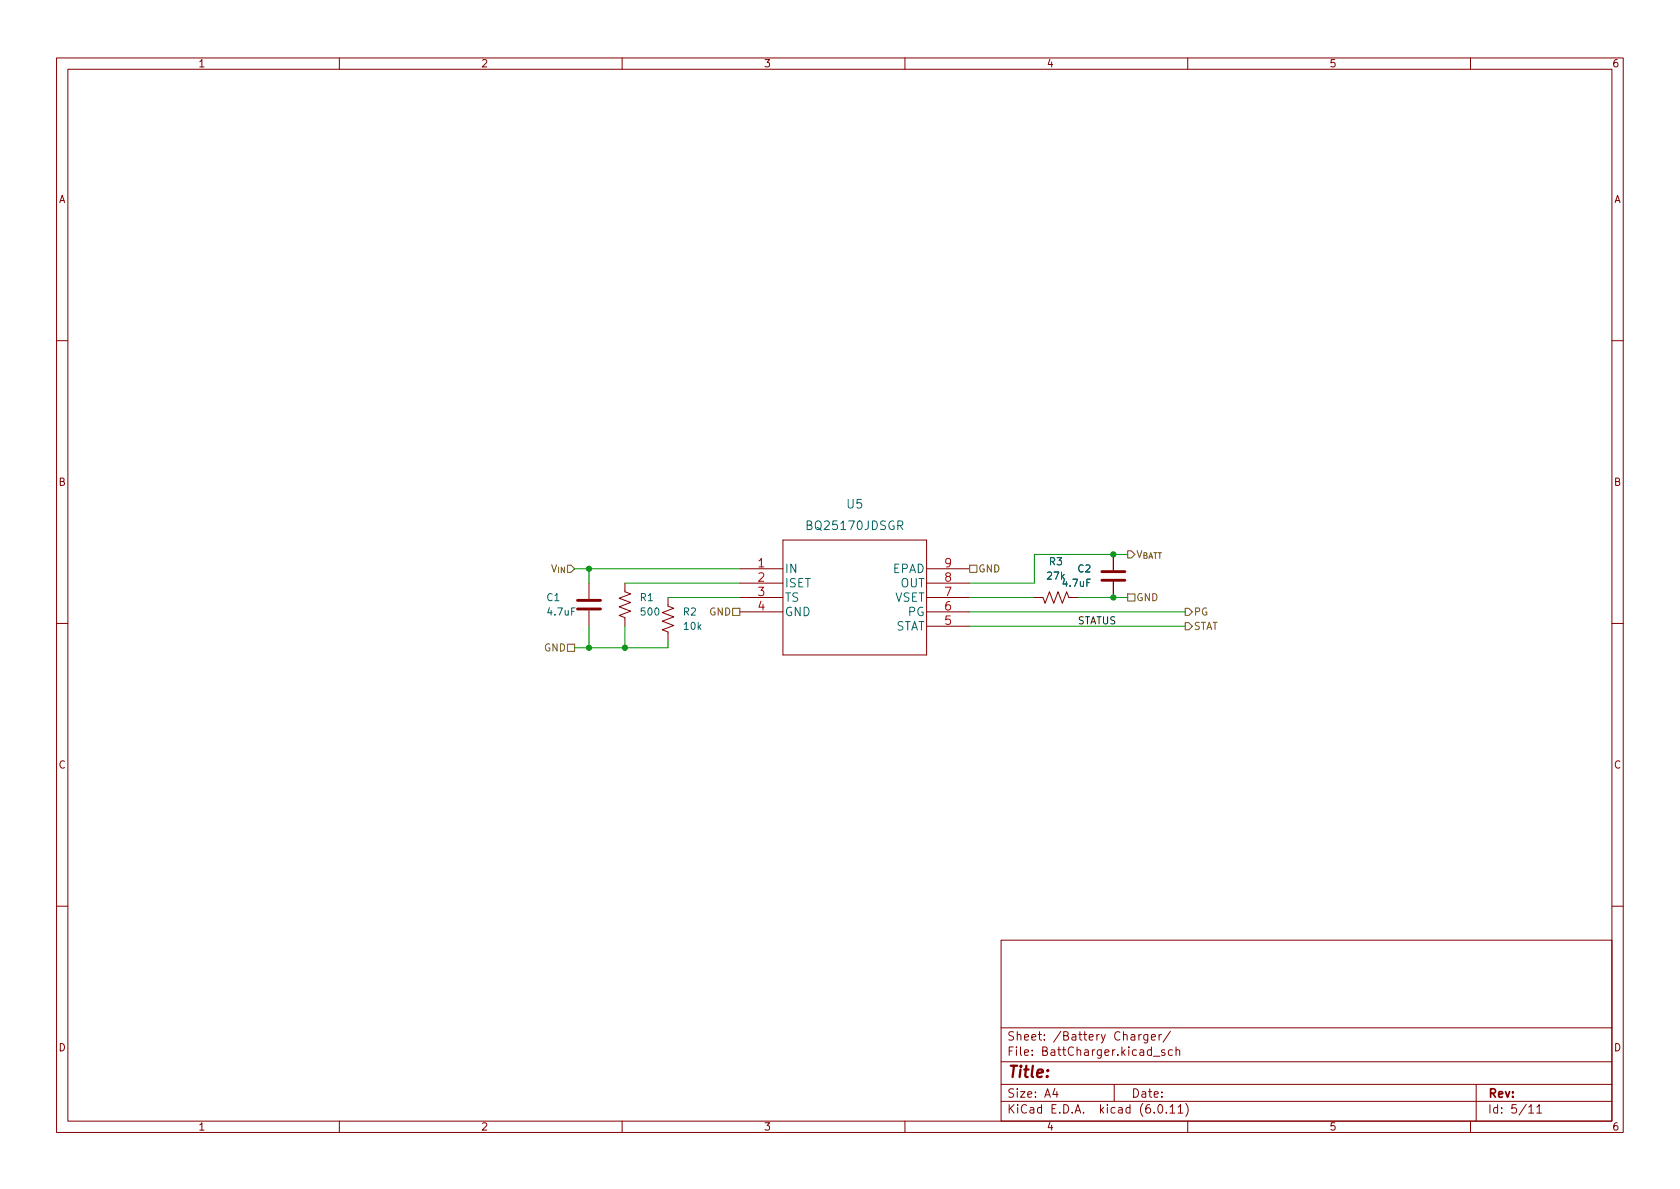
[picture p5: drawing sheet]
<svg xmlns="http://www.w3.org/2000/svg" width="297mm" height="210mm" viewBox="0 0 297 210" stroke-linecap="round" stroke-linejoin="round" font-family="sans-serif">
<g fill="none" stroke="#840000" stroke-width=".18">
<path d="M10 10.2h277v190.1h-277zM12 12.2h273v186.1h-273zM60 10.2v2M110 10.2v2M160 10.2v2M210 10.2v2M260 10.2v2M10 60.2h2M285 60.2h2M138.4 95.5h25.4v20.3h-25.4zM196.8 98v2.8M10 110.2h2"/>
<path d="M104.1 103.1v2.8M104.1 107.9v2.8M110.5 103.1v1.5l1 .4-2 .8 2 .7-2 .8 2 .8-2 .7 1 .4v1.5M118.1 105.7v1.5l1 .4-2 .7 2 .8-2 .7 2 .8-2 .8 1 .4v1.5M130.8 105.7h7.6M130.8 100.6h7.6M130.8 103.1h7.6M130.8 108.2h7.6M163.8 105.7h7.6M163.8 100.6h7.6M163.8 103.1h7.6M163.8 108.2h7.6"/>
<path d="M163.8 110.7h7.6M182.9 105.7h1.5l.4 1 .7-2.1 .8 2.1 .8-2.1 .7 2.1 .8-2.1 .4 1.1h1.5M196.8 102.9v2.8M285 110.2h2M10 160.2h2M177 166.3h108v32h-108zM285 160.2h2M60 198.3v2M110 198.3v2M160 198.3v2M177 194.8h108M177 191.8h108"/>
<path d="M177 187.8h108M177 181.8h108M182.5 186.5v.1M182.5 185.7v.1M184.6 183.8v.1M184.6 183v.1M194.4 182.9l-.3 .1-.2 .2M194.7 182.9l.4 1M195.4 182.9l-.5 1.4-.2 .1M197 191.8v3M206.9 182.4l-1.3 1.9M207.3 185.7l-.4-.1-.3 .3v.4l.1 .3h.6"/>
<path d="M207.9 185.8l.2-.2 .4 .1 .1 .9M207.9 185.1v1.5M209.6 195.1a1.72 1.72 0 0 1 0 2.3M210 198.3v2M260 198.3v2M261 191.8v6.5M271.7 195.8l.5-.5v1.5M271.7 196.8h.9"/>
</g>
<path d="M102.1 107.7h4.1M102.1 106.2h4.1M194.8 101.1h4.1M194.8 102.6h4.1" fill="none" stroke="#840000" stroke-width=".51"/>
<path d="M158.7 92.9l.8-.1 .1-.2-.1-.3-.2-.2h-.6v1.5M159.1 92.9l.5 .7M101.7 107.5h-.6v1.3M192.8 102.4h-.6v1.3" fill="none" stroke="#006464" stroke-width=".18"/>
<path d="M171.4 99.9h1.3v1.3h-1.3zM199.4 97.4h.6l.7 .6-.7 .7h-.6zM100.3 113.9h1.3v1.3h-1.3zM129.5 107.6h1.3v1.2h-1.3zM199.4 105h1.3v1.3h-1.3zM209.5 107.6h.7l.6 .6-.6 .6h-.7zM209.5 110.1h.7l.6 .6-.6 .7h-.7z" fill="none" stroke="#725600" stroke-width=".18"/>
<path d="M199.4 98h-16.5v5.1h-11.5M101.6 100.6h29.2M104.1 100.6v2.5M104.1 110.7v3.8M110.5 103.1h20.3M110.5 110.7v3.8M118.1 105.7h12.7M118.1 113.3v1.2h-16.5M171.4 105.7h11.5M171.4 108.2h38.1M171.4 110.7h38.1M190.5 105.7h8.9" fill="none" stroke="#009600" stroke-width=".18"/>
<g fill="#009600" stroke="#009600" stroke-width=".18">
<circle cx="104.1" cy="114.5" r=".46"/>
<circle cx="110.5" cy="114.5" r=".46"/>
<circle cx="196.8" cy="105.7" r=".46"/>
<circle cx="196.8" cy="98" r=".46"/>
<circle cx="104.1" cy="100.6" r=".46"/>
</g>
<text font-size="2.8" fill="#840000" x="178" y="191.2">Title:</text>
<g font-size="2.1" fill="#006464">
<text x="142.3" y="94.2">BQ25170JDSGR</text>
<text x="149.5" y="90.4">U5</text>
<text x="138.7" y="101.8">IN</text>
<text x="157.8" y="101.8">EPAD</text>
<text x="138.7" y="104.3">ISET</text>
<text x="138.7" y="106.9">TS</text>
<text x="158.2" y="106.9">VSET</text>
<text x="159.1" y="104.3">OUT</text>
<text x="138.7" y="109.4">GND</text>
<text x="158.4" y="111.9">STAT</text>
<text x="160.4" y="109.4">PG</text>
</g>
<g font-size="2.1" fill="#a90000">
<text x="133.8" y="100.3">1</text>
<text x="166.9" y="100.3">9</text>
<text x="133.8" y="102.9">2</text>
<text x="133.8" y="105.4">3</text>
<text x="133.8" y="107.9">4</text>
<text x="166.9" y="107.9">6</text>
<text x="166.9" y="105.4">7</text>
<text x="166.9" y="102.9">8</text>
<text x="166.9" y="110.5">5</text>
</g>
<g font-size="2.1" fill="#840000">
<text x="178" y="184.5">Sheet:</text>
<text x="186.2" y="184.5">/Battery</text>
<text x="197" y="184.5">Charger/</text>
<text x="178" y="187.2">File:</text>
<text x="184.4" y="187.2">BattCharger.kicad_sch</text>
<text x="178" y="197.4">KiCad</text>
<text x="178" y="194.6">Size:</text>
<text x="184.7" y="194.6">A4</text>
<text x="185.7" y="197.4">E.D.A.</text>
<text x="194.6" y="197.4">kicad</text>
<text x="200" y="194.6">Date:</text>
<text x="201.8" y="197.4">(6.0.11)</text>
<text x="263" y="194.6">Rev:</text>
<text x="263" y="197.4">Id:</text>
<text x="267.1" y="197.4">5/11</text>
</g>
<g font-size="1.8" fill="#840000">
<text x="35" y="12.3">1</text>
<text x="85" y="12.3">2</text>
<text x="135" y="12.3">3</text>
<text x="185" y="12.3">4</text>
<text x="235" y="12.3">5</text>
<text x="285" y="12.3">6</text>
<text x="10.4" y="36.3">A</text>
<text x="285.4" y="36.3">A</text>
<text x="10.3" y="86.3">B</text>
<text x="285.3" y="86.3">B</text>
<text x="10.3" y="136.3">C</text>
<text x="285.3" y="136.3">C</text>
<text x="10.3" y="186.3">D</text>
<text x="285.3" y="186.3">D</text>
<text x="35" y="200.3">1</text>
<text x="85" y="200.3">2</text>
<text x="135" y="200.3">3</text>
<text x="185" y="200.3">4</text>
<text x="235" y="200.3">5</text>
<text x="285" y="200.3">6</text>
</g>
<g font-size="1.8" fill="#725600">
<text x="97.4" y="101.6">V_{IN}</text>
<text x="172.9" y="101.6">GND</text>
<text x="200.9" y="99.1">V_{BATT}</text>
<text x="200.9" y="106.7">GND</text>
<text x="125.3" y="109.2">GND</text>
<text x="211" y="109.2">PG</text>
<text x="211" y="111.8">STAT</text>
<text x="96.1" y="115.6">GND</text>
</g>
<g font-size="1.8" fill="#006464">
<text x="185.4" y="100.3">R3</text>
<text x="190.4" y="101.6">C2</text>
<text x="96.5" y="106.7">C1</text>
<text x="113" y="106.7">R1</text>
<text x="184.9" y="102.9">27k</text>
<text x="187.6" y="104.1">4.7uF</text>
<text x="96.5" y="109.2">4.7uF</text>
<text x="113" y="109.2">500</text>
<text x="120.7" y="109.2">R2</text>
<text x="120.7" y="111.8">10k</text>
</g>
<text font-size="1.8" fill="#0f0f0f" x="190.5" y="110.4">STATUS</text>
</svg>
